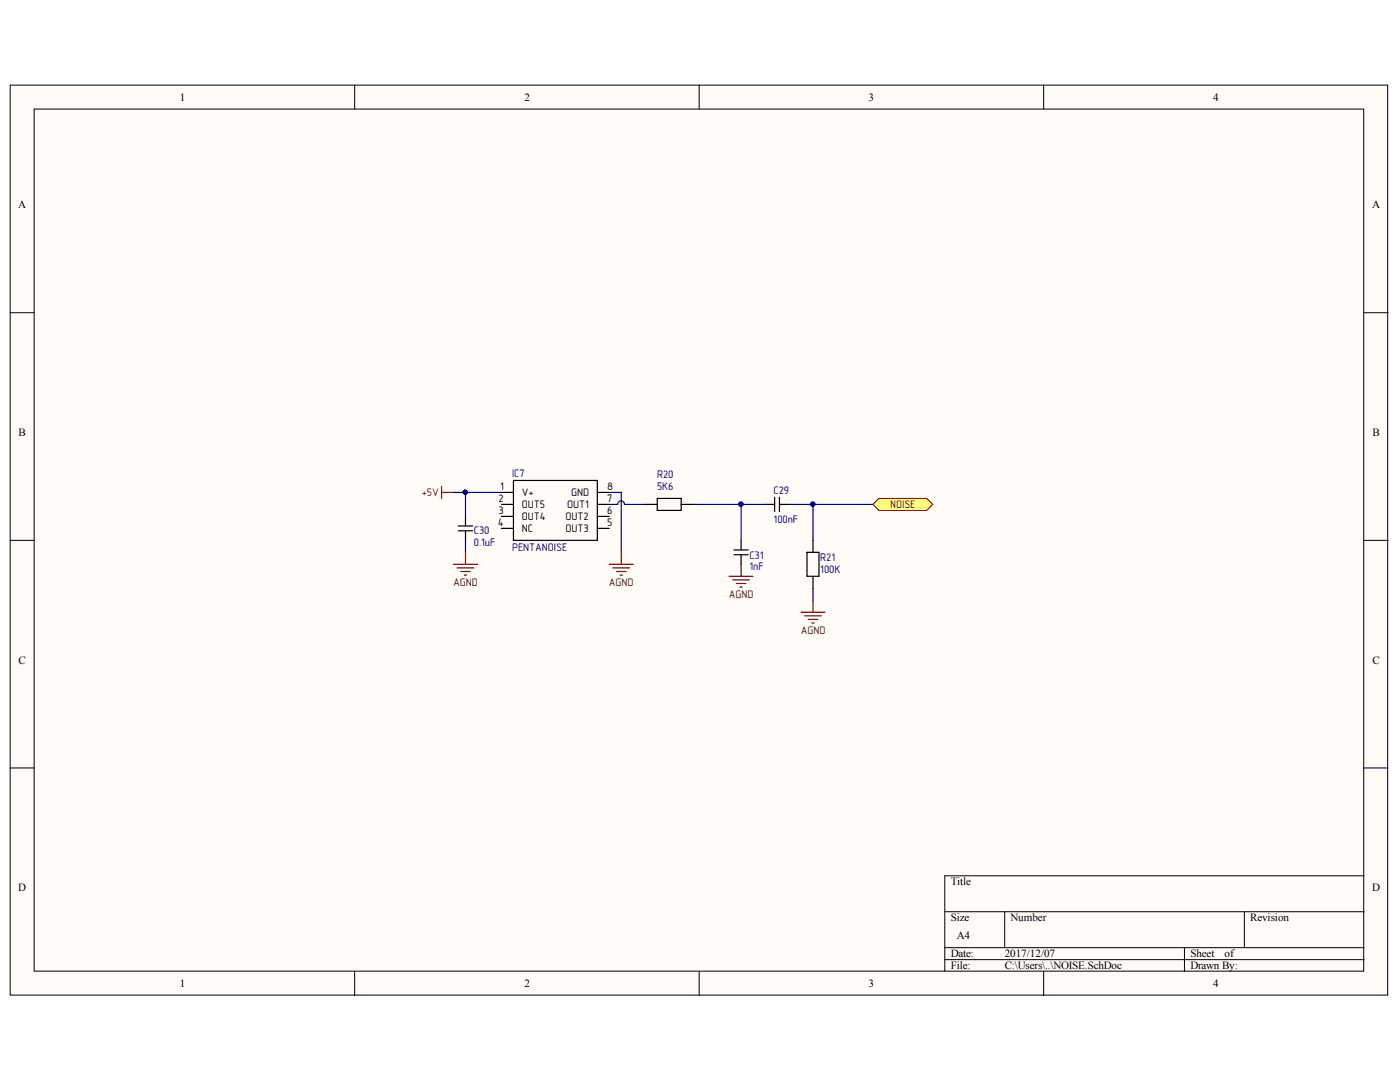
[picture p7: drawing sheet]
<svg xmlns="http://www.w3.org/2000/svg" width="279mm" height="216mm" viewBox="0 0 279 216" stroke-linecap="round" stroke-linejoin="round" font-family="sans-serif">
<g fill="#fffcf8" stroke="#000" stroke-width=".2">
<path d="M2 17h274.9v181.6h-274.9z"/>
<path d="M6.8 21.8h265.4v172h-265.4z"/>
</g>
<g fill="none" stroke="#000" stroke-width=".2">
<path d="M70.8 17v4.8M139.5 17v4.8M208.3 17v4.8M2 62.4h4.8M272.3 62.4h4.7M2 107.8h4.8M272.3 107.8h4.7M2 153.2h4.8M272.3 153.2h4.7M272.3 174.8h-83.7v19.1M70.8 193.9v4.8M139.5 193.9v4.8"/>
<path d="M188.6 181.9h83.7M188.6 189.1h83.7M188.6 191.5h83.7M200.5 181.9v7.2M208.3 193.9v4.8M236.4 189.1v4.8M248.3 181.9v7.2"/>
</g>
<g fill="none" stroke="#000" stroke-width=".24">
<path d="M100.1 98.3h2.4M102.5 95.9h16.7v11.9h-16.7zM119.2 98.3h2.4M131.2 99.5h4.7v2.3h-4.7zM154.6 99.2v2.9M155.6 99.2v2.9M91.5 105.9h2.8M91.5 105h2.8M92.9 103v2M92.9 105.9v1.9M100.1 100.7h2.4M100.1 103h2.4"/>
<path d="M100.1 105.4h2.4M119.2 100.7h2.4M119.2 103h2.4M119.2 105.4h2.4M128.8 100.7h2.4M135.9 100.7h2.4M146.5 109.7h2.8M146.5 110.7h2.8M147.9 107.8v1.9M147.9 110.7v1.9M152.7 100.7h1.9M155.6 100.7h1.9"/>
<path d="M161.1 110.2h2.3v4.8h-2.3zM162.3 107.8v2.4M162.3 115v2.4"/>
</g>
<path d="M88.1 97.1v2.4M88.1 98.3h2.4" fill="none" stroke="#800000" stroke-width=".24"/>
<path d="M90.5 98.3h9.6M92.9 98.3v4.7M121.6 98.3h2.4v11.9M92.9 107.8v2.4M124.6 100.6a.67 .67 0 0 0-.7-.7 .67 .67 0 0 0-.6 .7l-1.7 .1M124.7 100.7h4.1M138.3 100.7h9.6v7.1M147.9 100.7h4.8M157.5 100.7h4.8v7.1M162.3 100.7h11.9M162.3 117.4v2.4" fill="none" stroke="#000080" stroke-width=".24"/>
<g fill="#000080" stroke="#000080" stroke-width=".2">
<circle cx="92.9" cy="98.2" r=".43"/>
<circle cx="147.9" cy="100.6" r=".43"/>
<circle cx="162.2" cy="100.6" r=".43"/>
</g>
<path d="M174.2 100.7l1.2-1.2h9.6l1.2 1.2-1.2 1.1h-9.6z" fill-rule="evenodd" fill="#ffff80" stroke="#800000" stroke-width=".2"/>
<g fill="none" stroke="#800000" stroke-width=".24">
<path d="M90.5 112.6h4.8M91.2 113.3h3.4M91.9 114h2M92.7 114.8h.4M92.9 110.2v2.4M121.6 112.6h4.8M122.3 113.3h3.4M123 114h1.9M123.7 114.8h.5M124 110.2v2.4M145.5 115h4.8M146.2 115.7h3.4"/>
<path d="M146.9 116.4h2M147.7 117.1h.4M147.9 112.6v2.4M162.3 119.8v2.4M159.9 122.2h4.7M160.6 122.9h3.3M161.3 123.6h1.9M162 124.3h.5"/>
</g>
<g font-size="2.2">
<text x="35.9" y="20.1">1</text>
<text x="104.7" y="20.1">2</text>
<text x="173.4" y="20.1">3</text>
<text x="242.1" y="20.1">4</text>
<text x="3.6" y="41.6">A</text>
<text x="273.9" y="41.6">A</text>
<text x="3.7" y="87">B</text>
<text x="273.9" y="87">B</text>
<text x="99.5" y="100.2">2</text>
<text x="99.8" y="97.8">1</text>
<text x="104.1" y="99">Va</text>
<text x="104.1" y="101.4">OUT5</text>
<text x="113.2" y="101.4">OUT1</text>
<text x="114" y="99">GND</text>
<text x="121.2" y="97.8">8</text>
<text x="121.2" y="100.2">7</text>
<text x="99.3" y="104.9">4</text>
<text x="99.5" y="102.6">3</text>
<text x="104.1" y="103.8">OUT4</text>
<text x="104.1" y="106.2">NC</text>
<text x="112.9" y="106.2">OUT3</text>
<text x="112.9" y="103.8">OUT2</text>
<text x="121.2" y="104.9">5</text>
<text x="121.2" y="102.6">6</text>
<text x="3.7" y="132.4">C</text>
<text x="273.9" y="132.4">C</text>
<text x="3.6" y="177.9">D</text>
<text x="189.8" y="176.7">Title</text>
<text x="273.9" y="177.9">D</text>
<text x="189.8" y="183.9">Size</text>
<text x="201.7" y="183.9">Number</text>
<text x="249.5" y="183.9">Revision</text>
<text x="189.8" y="191">Date:</text>
<text x="190.9" y="187.4">A4</text>
<text x="200.5" y="191">2017/12/07</text>
<text x="237.6" y="191">Sheet</text>
<text x="244.4" y="191">of</text>
<text x="35.9" y="197">1</text>
<text x="104.7" y="197">2</text>
<text x="173.4" y="197">3</text>
<text x="189.8" y="193.4">File:</text>
<text x="200.5" y="193.4">C:\Users\..\NOISE.SchDoc</text>
<text x="237.6" y="193.4">Drawn By:</text>
<text x="242.1" y="197">4</text>
</g>
<g font-size="2.2" fill="#000080">
<text x="102.2" y="95.2">IC7</text>
<text x="131.1" y="95.4">R20</text>
<text x="131.1" y="97.8">5K6</text>
<text x="154.4" y="98.5">C29</text>
<text x="94.6" y="106.6">C30</text>
<text x="154.4" y="104.3">100nF</text>
<text x="94.6" y="109">0.1uF</text>
<text x="102.2" y="110">PENTANOISE</text>
<text x="149.6" y="113.8">1nF</text>
<text x="149.6" y="111.5">C31</text>
<text x="163.7" y="111.9">R21</text>
<text x="163.7" y="114.3">100K</text>
</g>
<g font-size="2.2" fill="#800000">
<text x="84.2" y="99">a5V</text>
<text x="177.7" y="101.4">NOISE</text>
<text x="90.4" y="117">AGND</text>
<text x="121.5" y="117">AGND</text>
<text x="145.4" y="119.3">AGND</text>
<text x="159.8" y="126.5">AGND</text>
</g>
</svg>
